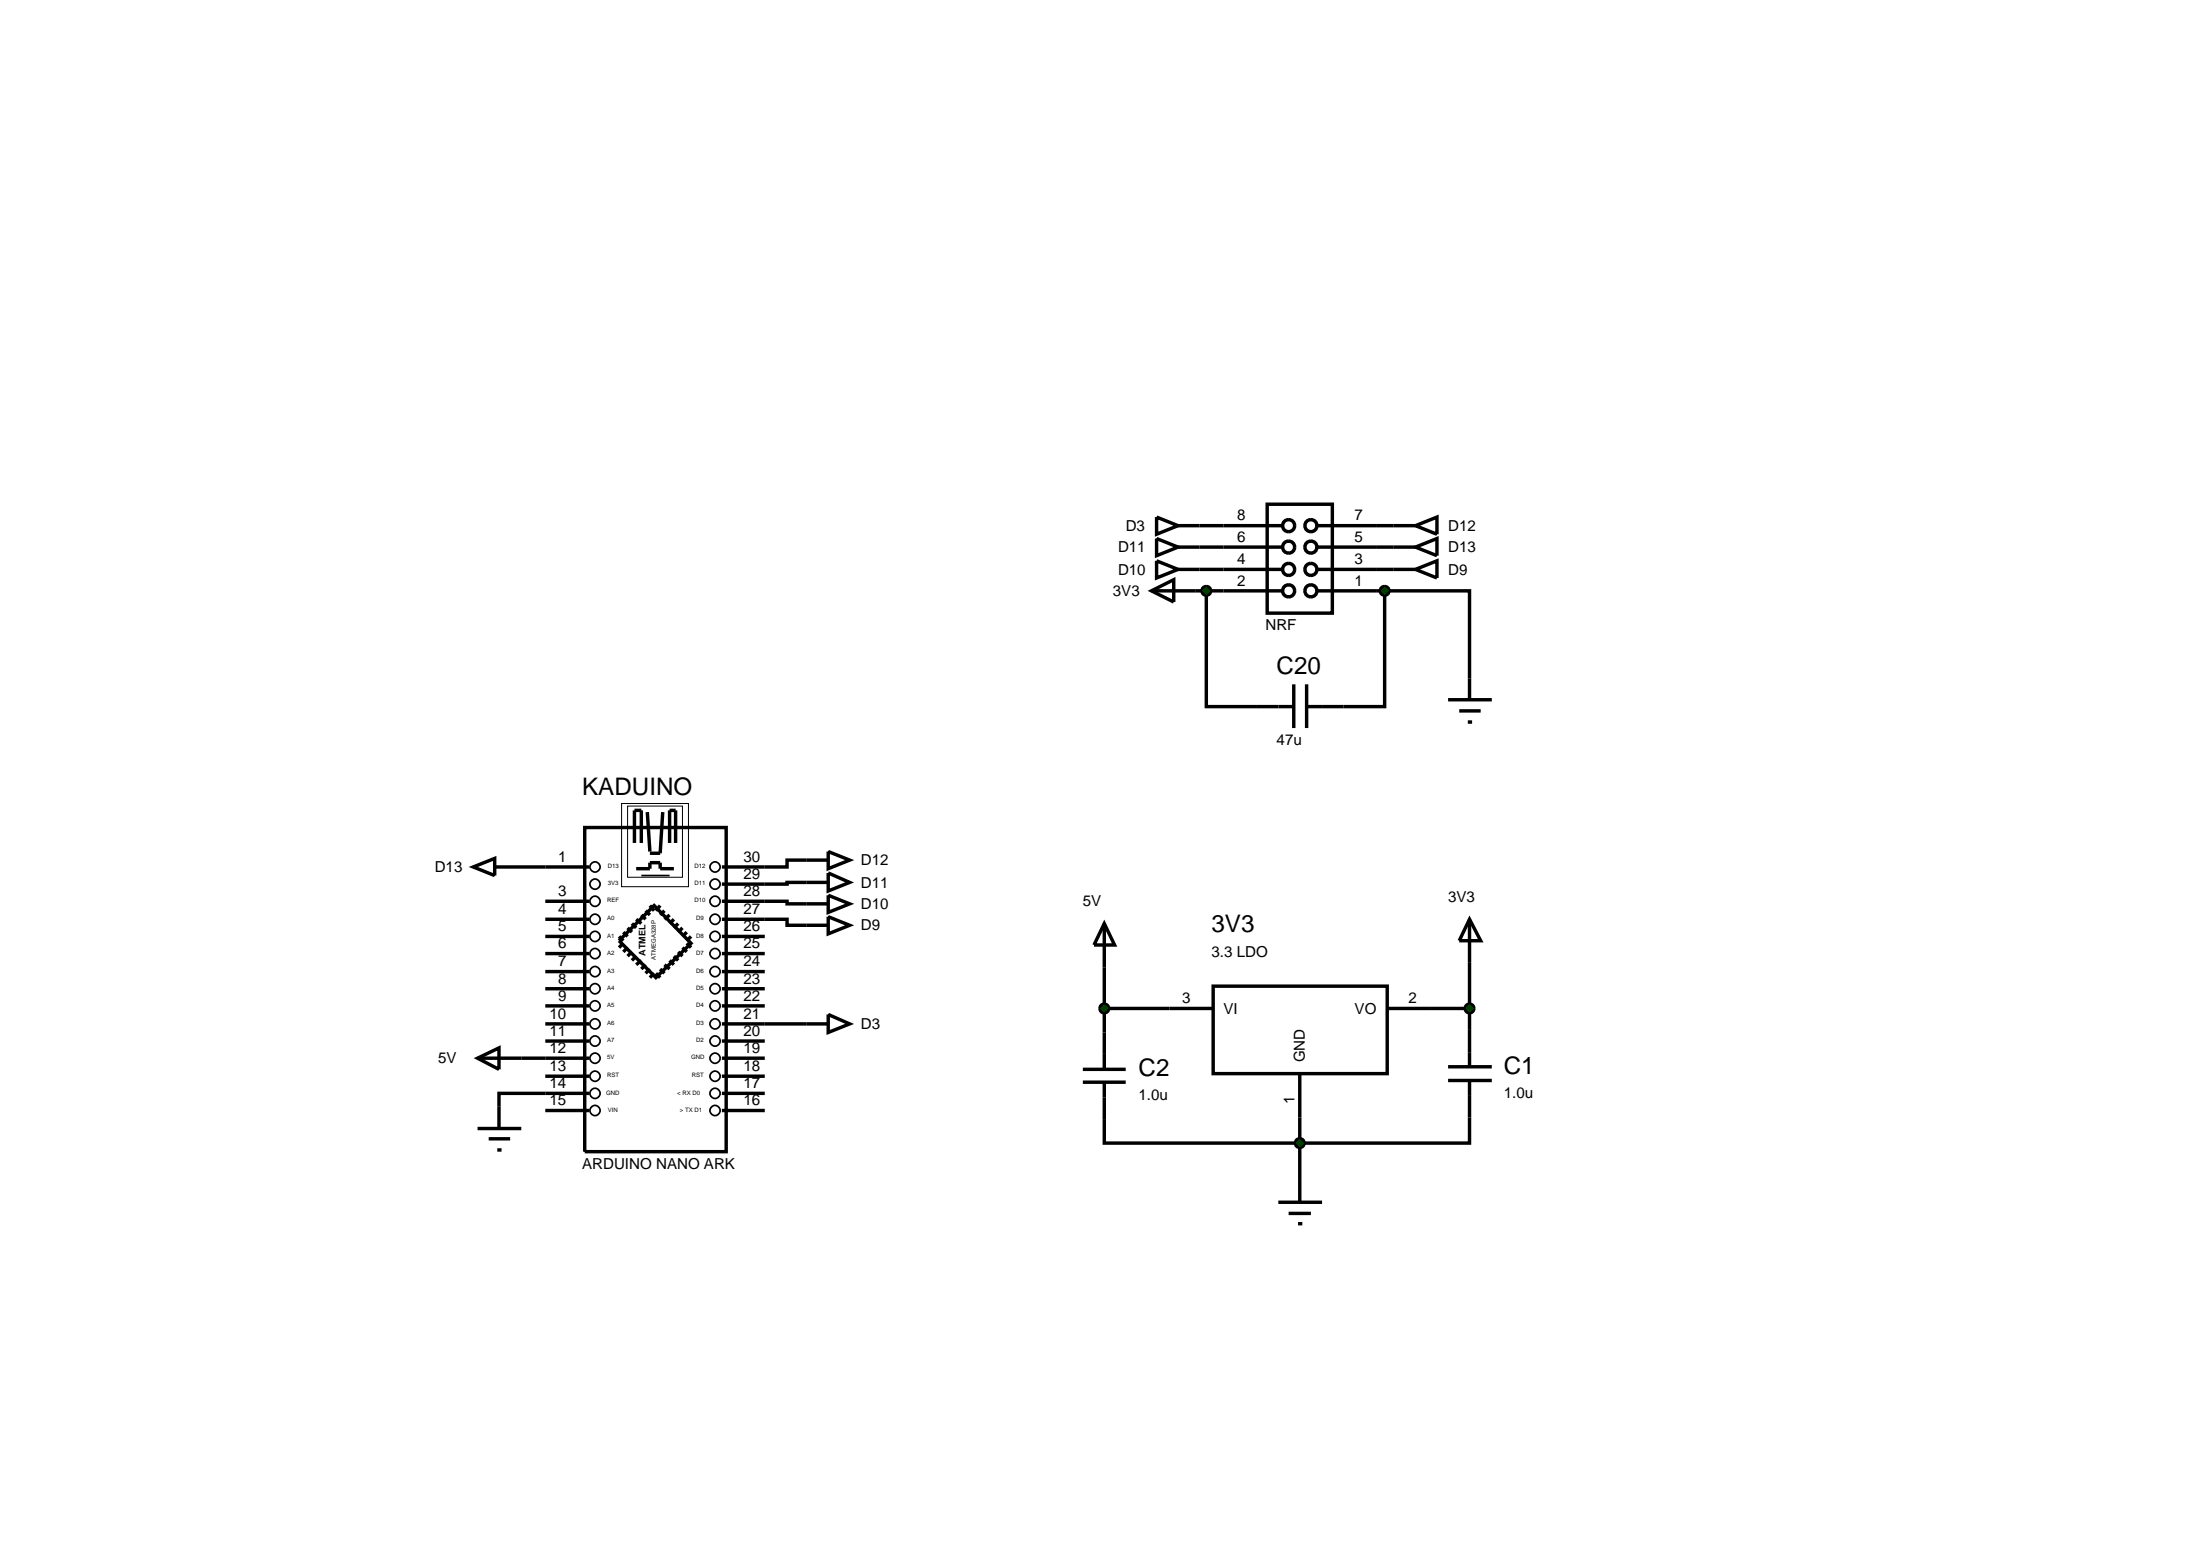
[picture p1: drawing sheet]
<svg xmlns="http://www.w3.org/2000/svg" width="257mm" height="180mm" viewBox="0 0 257 180" stroke-linecap="round" stroke-linejoin="round" font-family="sans-serif">
<g fill="none" stroke="#000" stroke-width=".4">
<path d="M147.8 58.8h7.6v12.7h-7.6zM134.3 68.9l2.6-1.3v2.6zM134.3 68.9h15.3M134.9 65.4l2.5 1-2.5 1zM134.9 62.8l2.5 1-2.5 1zM134.9 60.3l2.5 1-2.5 1zM137.4 66.4h12.2M137.4 63.8h12.2M137.4 61.3h12.2M140.7 68.9v13.5h10.2M150.9 79.8v5.1M152.4 79.8v5.1"/>
<path d="M153.7 66.4h11.4M153.7 63.8h11.4M153.7 61.3h11.4M153.7 68.9h7.8M161.5 68.9v13.5h-9.1M161.5 68.9h9.9v10.2M165.1 66.4l2.5-1v2zM165.1 63.8l2.5-1v2zM165.1 61.3l2.5-1v2zM96.6 99.3l2.5 1-2.5 1zM55.2 101.1l2.5-1v2zM57.7 101.1h5.9"/>
<path d="M89.2 107.2h2.6v.7h4.8M89.2 105.1h2.6v.3h4.8M89.2 119.4h4.9M96.6 102.9h-4.8v.2h-2.6M96.6 100.3h-4.8v.8h-2.6M96.6 106.9l2.5 1-2.5 1zM96.6 104.4l2.5 1-2.5 1zM96.6 101.8l2.5 1.1-2.5 1zM128.8 117.6h7.6M128.8 112.8v7.6M166.9 117.6h4.5M171.4 112.2v7.9"/>
<path d="M60.8 123.4h2.8M63.6 127.5h-5.4v1.5M151.6 130.3v7.3M171.4 130.3v3h-42.6v-2.8"/>
<circle cx="150.3" cy="68.9" r=".7"/>
<circle cx="150.3" cy="66.4" r=".7"/>
<circle cx="150.3" cy="63.8" r=".7"/>
<circle cx="150.3" cy="61.3" r=".7"/>
<circle cx="152.9" cy="68.9" r=".7"/>
<circle cx="152.9" cy="66.4" r=".7"/>
<circle cx="152.9" cy="63.8" r=".7"/>
<circle cx="152.9" cy="61.3" r=".7"/>
</g>
<path d="M161.1 68.6l.1-.1 .3-.1-.5 .5zM161.5 68.4l.3 .1 .1 .1 .1 .3zM161.5 69.4l.5-.5-.1 .3-.1 .1zM161 68.9l.5 .5-.3-.1-.1-.1z" fill="#004000" stroke="#000" stroke-width=".4"/>
<path d="M161 68.9l.5-.5 .5 .5-.5 .5z" fill="#004000"/>
<g fill="none" stroke="#000" stroke-width=".4">
<path d="M171.4 79.1v2.5M168.9 81.6h5.1M170.2 82.9h2.5M171.2 84.2h.5M128.8 107.7l1.2 2.5h-2.4zM128.8 107.7v5.1M136.4 117.6h5.1M141.5 115h20.3v10.2h-20.3zM161.8 117.6h5.1M126.3 126.2h5M126.3 124.7h5M128.8 120.4v4.3"/>
<path d="M128.8 126.2v4.3M151.6 125.2v5.1M168.9 126h5.1M168.9 124.4h5.1M171.4 120.1v4.3M171.4 126v4.3"/>
</g>
<path d="M128.4 117.3l.1-.1 .3-.1-.5 .5zM128.8 117.1l.3 .1 .1 .1 .1 .3zM129.3 117.6l-.1 .3-.1 .1-.3 .1zM128.3 117.6l.5 .5-.3-.1-.1-.1z" fill="#004000" stroke="#000" stroke-width=".4"/>
<path d="M128.3 117.6l.5-.5 .5 .5-.5 .5z" fill="#004000"/>
<path d="M171.4 107.2l1.3 2.5h-2.5zM171.4 107.2v5" fill="none" stroke="#000" stroke-width=".4"/>
<g fill="#004000" stroke="#000" stroke-width=".4">
<path d="M171.1 117.2l.3-.1-.5 .5 .1-.3zM171.4 117.1l.3 .1 .1 .1 .1 .3zM171.4 118.1l.5-.5-.1 .3-.1 .1zM170.9 117.6l.5 .5-.3-.1-.1-.1z"/>
<path d="M140.3 68.6l.1-.1 .3-.1-.5 .5zM140.7 68.4l.3 .1 .1 .1 .1 .3zM140.7 69.4l.5-.5-.1 .3-.1 .1zM140.2 68.9l.5 .5-.3-.1-.1-.1z"/>
<path d="M151.3 132.9l.3-.1-.5 .5 .1-.3zM151.6 132.8l.3 .1 .1 .1 .1 .3zM152.1 133.3l-.1 .3-.1 .1-.3 .1zM151.1 133.3l.5 .5-.3-.1-.1-.1z"/>
</g>
<g fill="#004000">
<path d="M171.4 117.1l.5 .5-.5 .5-.5-.5z"/>
<path d="M140.2 68.9l.5-.5 .5 .5-.5 .5z"/>
<path d="M151.6 132.8l.5 .5-.5 .5-.5-.5z"/>
</g>
<g fill="none" stroke="#000" stroke-width=".4">
<path d="M68.2 96.5h16.5v37.8h-16.5zM74 98.3v-3.8h.8v3.8M75.5 94.7l.3 4.6M77.3 94.7l-.3 4.8h-1.2M78.1 98.3v-3.8h.7v3.8M63.6 119.4h5.1M63.6 117.3h5.1M63.6 115.3h5.1M63.6 113.3h5.1M63.6 111.2h5.1M63.6 109.2h5.1M63.6 107.2h5.1"/>
<path d="M63.6 105.1h5.1M63.6 101.1h5.1M72.2 109.7l4.1-4.1 4.3 4.4-4.1 4zM72.2 109.2l.5 .5M72.7 110l-.5 .5M72.7 108.7l.5 .5M73.2 110.5l-.5 .5M73.2 108.2l.5 .5M73.7 111l-.5 .5M73.7 107.7l.5 .5M74.2 101.3h1.6v-.7h1.2v.7h1.6M74.2 111.5l-.5 .5"/>
<path d="M74.2 107.2l.6 .5M74.8 112l-.6 .5M74.8 106.7l.5 .5M75.3 112.5l-.5 .5M75.3 106.2l.5 .5M75.8 113l-.5 .5M75.8 105.6l.5 .6M76.3 113.5l-.5 .5M76.5 113.5l.5 .5M77 105.6l-.5 .6M77 113l.5 .5M77.5 106.2l-.5 .5"/>
<path d="M77.5 112.5l.6 .5M78.1 106.7l-.6 .5M78.1 112l.5 .5M78.6 107.2l-.5 .5M78.6 111.5l.5 .5M79.1 107.7l-.5 .5M79.1 111l.5 .5M79.6 108.2l-.5 .5M79.6 110.5l.5 .5M80.1 108.7l-.5 .5M80.1 110l.5 .5M80.6 109.2l-.5 .5"/>
<path d="M84.2 119.4h5M84.2 117.3h5M84.2 115.3h5M84.2 113.3h5M84.2 111.2h5M84.2 109.2h5M84.2 107.2h5M84.2 105.1h5M84.2 103.1h5M84.2 101.1h5M94.1 119.4h2.5M96.6 118.3l2.5 1.1-2.5 1z"/>
<path d="M55.7 123.4l2.5-1.2v2.5zM55.7 123.4h5.1M55.7 131.6h5.1M57 132.8h2.5M58 134.1h.5M58.2 129v2.6M63.6 127.5h5.1M63.6 129.5h5.1M63.6 121.4h5.1M63.6 125.5h5.1M63.6 123.4h5.1M84.2 127.5h5"/>
<path d="M84.2 129.5h5M84.2 121.4h5M84.2 125.5h5M84.2 123.4h5M151.6 137.6v2.6M149.1 140.2h5.1M150.3 141.5h2.6M151.4 142.7h.5"/>
</g>
<path d="M72.5 93.7h7.8v9.7h-7.8zM73.2 94h6.4v8.3h-6.4z" fill="none" stroke="#000" stroke-width=".12"/>
<g fill="none" stroke="#000" stroke-width=".2">
<path d="M74.8 102.1h3.3"/>
<circle cx="69.4" cy="115.3" r=".59"/>
<circle cx="69.4" cy="111.2" r=".59"/>
<circle cx="69.4" cy="119.4" r=".59"/>
<circle cx="69.4" cy="101.1" r=".59"/>
<circle cx="69.4" cy="107.2" r=".59"/>
<circle cx="69.4" cy="103.1" r=".59"/>
<circle cx="69.4" cy="117.3" r=".59"/>
<circle cx="69.4" cy="105.1" r=".59"/>
<circle cx="69.4" cy="109.2" r=".59"/>
<circle cx="69.4" cy="113.3" r=".59"/>
<circle cx="83.4" cy="115.3" r=".59"/>
<circle cx="83.4" cy="111.2" r=".59"/>
<circle cx="83.4" cy="119.4" r=".59"/>
<circle cx="83.4" cy="101.1" r=".59"/>
<circle cx="83.4" cy="107.2" r=".59"/>
<circle cx="83.4" cy="103.1" r=".59"/>
<circle cx="83.4" cy="117.3" r=".59"/>
<circle cx="83.4" cy="105.1" r=".59"/>
<circle cx="83.4" cy="109.2" r=".59"/>
<circle cx="83.4" cy="113.3" r=".59"/>
<circle cx="69.4" cy="129.5" r=".59"/>
<circle cx="69.4" cy="125.5" r=".59"/>
<circle cx="69.4" cy="121.4" r=".59"/>
<circle cx="69.4" cy="127.5" r=".59"/>
<circle cx="69.4" cy="123.4" r=".59"/>
<circle cx="83.4" cy="129.5" r=".59"/>
<circle cx="83.4" cy="125.5" r=".59"/>
<circle cx="83.4" cy="121.4" r=".59"/>
<circle cx="83.4" cy="127.5" r=".59"/>
<circle cx="83.4" cy="123.4" r=".59"/>
</g>
<g font-size="2.8">
<text x="148.9" y="78.7">C20</text>
<text x="67.9" y="92.7">KADUINO</text>
<text x="141.3" y="108.7">3V3</text>
<text x="132.8" y="125.5">C2</text>
<text x="175.4" y="125.3">C1</text>
</g>
<g font-size="1.8">
<text x="130.4" y="64.4">D11</text>
<text x="131.3" y="61.9">D3</text>
<text x="144.3" y="65.8">4</text>
<text x="144.3" y="63.2">6</text>
<text x="144.3" y="60.7">8</text>
<text x="158" y="65.8">3</text>
<text x="158" y="63.2">5</text>
<text x="158" y="60.7">7</text>
<text x="168.9" y="64.4">D13</text>
<text x="168.9" y="61.9">D12</text>
<text x="129.8" y="69.5">3V3</text>
<text x="130.4" y="67">D10</text>
<text x="144.3" y="68.3">2</text>
<text x="158" y="68.3">1</text>
<text x="168.9" y="67">D9</text>
<text x="147.6" y="73.5">NRF</text>
<text x="148.9" y="86.9">47u</text>
<text x="50.7" y="101.7">D13</text>
<text x="65.1" y="100.5">1</text>
<text x="86.7" y="100.5">30</text>
<text x="100.4" y="100.9">D12</text>
<text x="65.1" y="104.5">3</text>
<text x="65.1" y="106.6">4</text>
<text x="86.7" y="106.6">27</text>
<text x="86.7" y="104.5">28</text>
<text x="86.7" y="102.5">29</text>
<text x="100.4" y="106">D10</text>
<text x="100.4" y="103.5">D11</text>
<text x="126.3" y="105.7">5V</text>
<text x="168.9" y="105.2">3V3</text>
<text x="65.1" y="112.7">7</text>
<text x="65.1" y="110.6">6</text>
<text x="65.1" y="108.6">5</text>
<text x="86.7" y="112.7">24</text>
<text x="86.7" y="110.6">25</text>
<text x="86.7" y="108.6">26</text>
<text x="100.4" y="108.5">D9</text>
<text x="141.3" y="111.6">3.3 LDO</text>
<text x="64.1" y="118.8">10</text>
<text x="65.1" y="116.7">9</text>
<text x="65.1" y="114.7">8</text>
<text x="86.7" y="118.8">21</text>
<text x="86.7" y="116.7">22</text>
<text x="86.7" y="114.7">23</text>
<text x="100.4" y="120">D3</text>
<text x="137.9" y="117">3</text>
<text x="142.7" y="118.2">VI</text>
<text x="158" y="118.2">VO</text>
<text x="164.3" y="117">2</text>
<text x="51.1" y="124">5V</text>
<text x="64.1" y="124.9">13</text>
<text x="64.1" y="122.8">12</text>
<text x="64.1" y="120.8">11</text>
<text x="86.7" y="120.8">20</text>
<text x="86.7" y="124.9">18</text>
<text x="86.7" y="122.8">19</text>
<text x="152.2" y="123.9" transform="rotate(-90 152.2 123.9)">GND</text>
<text x="64.1" y="126.9">14</text>
<text x="64.1" y="128.9">15</text>
<text x="86.7" y="126.9">17</text>
<text x="86.7" y="128.9">16</text>
<text x="132.8" y="128.3">1.0u</text>
<text x="151" y="128.7" transform="rotate(-90 151 128.7)">1</text>
<text x="175.4" y="128.1">1.0u</text>
<text x="67.9" y="136.3">ARDUINO NANO ARK</text>
</g>
<text font-size="1.1" x="75.3" y="111.5" transform="rotate(-90 75.3 111.5)">ATMEL</text>
<g font-size=".7">
<text x="70.9" y="101.2">D13</text>
<text x="81" y="101.2">D12</text>
<text x="70.8" y="107.3">A0</text>
<text x="70.8" y="105.2">REF</text>
<text x="70.9" y="103.2">3V3</text>
<text x="81" y="103.2">D11</text>
<text x="81" y="105.2">D10</text>
<text x="81.2" y="107.3">D9</text>
<text x="70.8" y="113.4">A3</text>
<text x="70.8" y="111.3">A2</text>
<text x="70.8" y="109.3">A1</text>
<text x="76.5" y="111.9" transform="rotate(-90 76.5 111.9)">ATMEGA328P</text>
<text x="81.2" y="109.3">D8</text>
<text x="81.2" y="111.3">D7</text>
<text x="81.2" y="113.4">D6</text>
<text x="70.8" y="119.5">A6</text>
<text x="70.8" y="117.4">A5</text>
<text x="70.8" y="115.4">A4</text>
<text x="81.2" y="115.4">D5</text>
<text x="81.2" y="117.4">D4</text>
<text x="81.2" y="119.5">D3</text>
<text x="70.8" y="125.6">RST</text>
<text x="70.8" y="123.5">5V</text>
<text x="70.8" y="121.5">A7</text>
<text x="80.6" y="123.5">GND</text>
<text x="80.7" y="125.6">RST</text>
<text x="81.2" y="121.5">D2</text>
<text x="70.7" y="127.6">GND</text>
<text x="70.9" y="129.6">VIN</text>
<text x="79" y="127.6">&lt; RX D0</text>
<text x="79.3" y="129.6">&gt; TX D1</text>
</g>
</svg>
